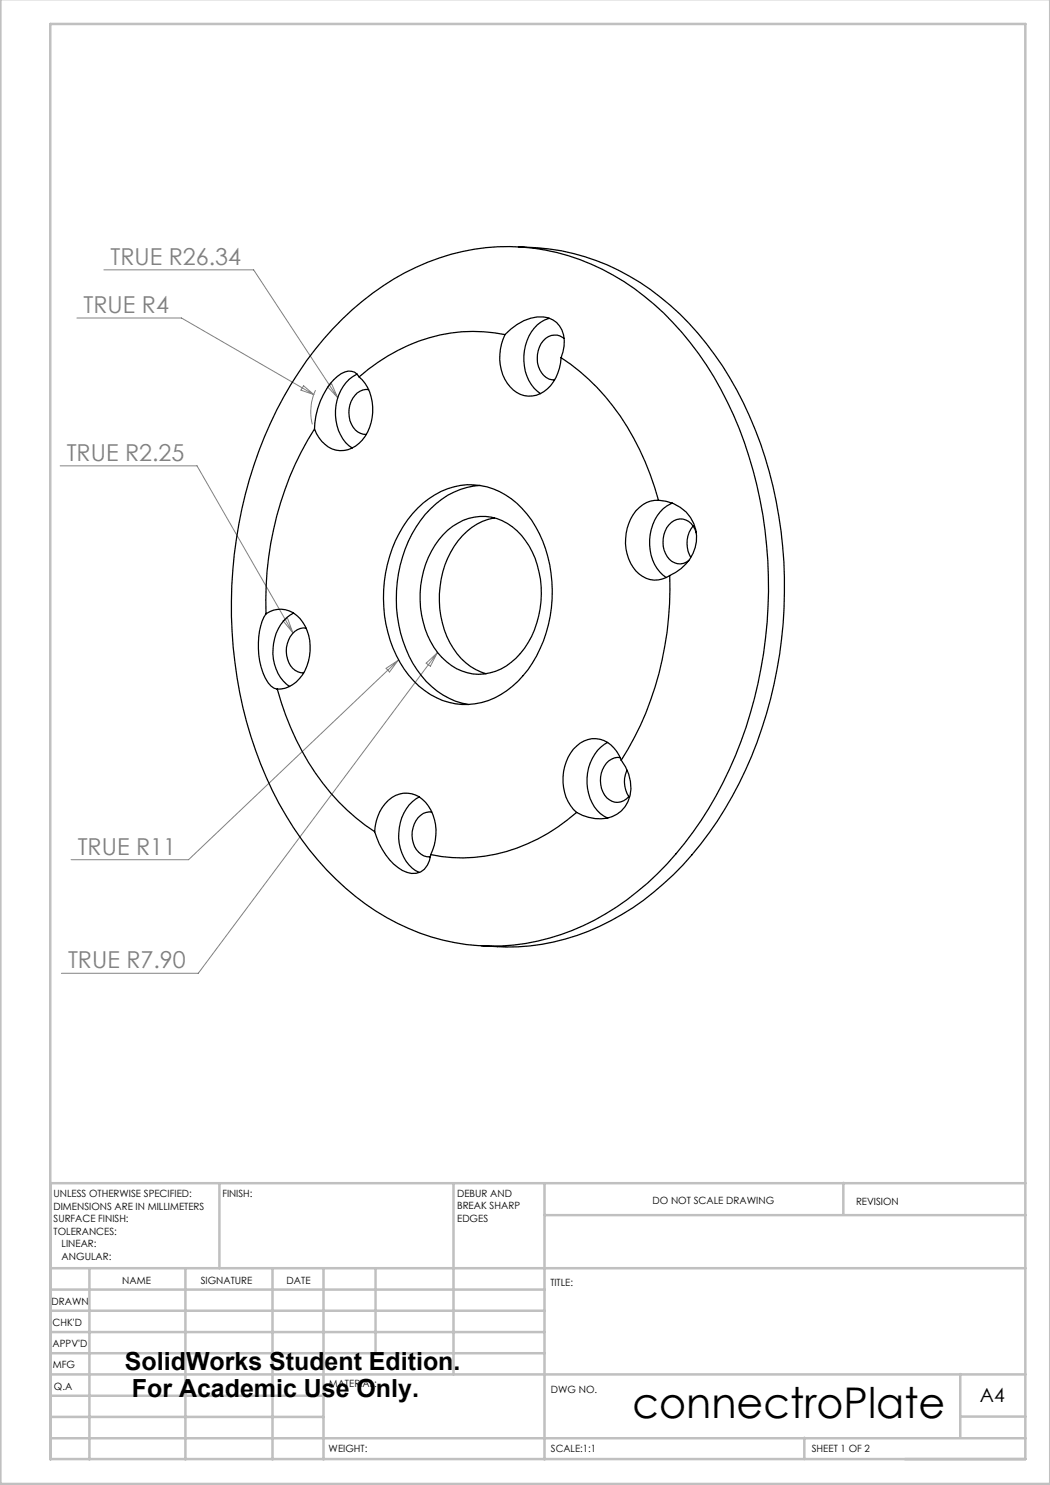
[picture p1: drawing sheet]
<svg xmlns="http://www.w3.org/2000/svg" width="210mm" height="297mm" viewBox="0 0 210 297" stroke-linecap="round" stroke-linejoin="round" font-family="sans-serif">
<path d="M20.8 54h29.9l16.8 25.5M15.4 63.6h20.9l26.5 15.3M60.7 77.1l2.1 1.8-2.6-.9zM63.1 78a10.3 10.3 0 0 0-.6 6.9M65.5 77.3l.8-.5 1.2 2.7zM12 93.2h27.4l19.2 33.3M56.6 124.2l.9-.6 1.1 2.9zM77.2 133.7l2.4-1.6-1.7 2.3zM79.6 132.1l-41.9 39.8h-23.5M85.2 132.6l2.3-2-1.4 2.6zM87.5 130.6l-47.8 64.1h-27.4" fill="none" stroke="#808080" stroke-width=".2"/>
<g fill="none" stroke="#c0c0c0" stroke-width=".5">
<path d="M.1 -.1v296.9h209.9v-296.9M10.1 4.8h195v287h-195zM43.9 236.6v17M90.7 236.6v38.3M108.9 236.6v55.3M168.7 236.6v6.3M205.1 236.6h-195v55.3M10.1 253.6h195M10.1 257.9h98.8M17.9 253.6v38.3M37.1 253.6v38.3M54.5 253.6v38.3"/>
<path d="M64.7 253.6v38.3M75.1 253.6v17M108.9 243h96.2M10.1 270.6h98.8M10.1 266.4h98.8M10.1 262.1h98.8M10.1 279.1h54.6M10.1 274.9h195M192.1 274.8v12.7M10.1 287.7h195M10.1 283.4h54.6M160.9 287.5v4.3"/>
<path d="M192.1 283.3h13"/>
</g>
<g fill="none" stroke="#000" stroke-width=".25">
<path d="M103.7 49.4a45.7 45.7 0 0 1 32.3 13.4 70.1 70.1 0 0 1 18.6 34.4 88.1 88.1 0 0 1-9.6 64.6 58.8 58.8 0 0 1-25.1 23.5 43.8 43.8 0 0 1-23.6 3.9M68.5 63.8a47.9 47.9 0 0 1 31.1-14.4 44.1 44.1 0 0 1 31.2 11.5 67.1 67.1 0 0 1 19.8 33.3 88.8 88.8 0 0 1-7.4 64.9 61.2 61.2 0 0 1-24.2 24.9 42.8 42.8 0 0 1-47.9-4.7 65.4 65.4 0 0 1-20.9-32.1 88.9 88.9 0 0 1 6.5-67.8 66.5 66.5 0 0 1 11.8-15.6zM71.4 74.8a8.7 8.7 0 0 0-4.2 9.3 7.8 7.8 0 0 0 3.2 5.5M71.8 75.4a2.39 2.39 0 0 0-3.5-.7 13.4 13.4 0 0 0-5.3 9.9l-.1 1.2M71.8 75.4a9.3 9.3 0 0 1-.7 13.8 5.1 5.1 0 0 1-7.3-1.7l-.9-1.7M73.7 77.9a3.6 3.6 0 0 0-3.7 3.2 4.8 4.8 0 0 0 2.1 5.6l1.1 .2M101 66.9a9.7 9.7 0 0 1 7.7-3.5 4.8 4.8 0 0 1 4.1 5.8l-.6 2.3M101 66.9a32.7 32.7 0 0 0-25.4 5.6l-3.8 2.9M101 66.9a9.5 9.5 0 0 0 1.7 11.1 5.1 5.1 0 0 0 7.4-.9 9.7 9.7 0 0 0 2.1-5.6M109.9 63.7a7.4 7.4 0 0 0-5 6.4 8.7 8.7 0 0 0 3.2 8.6M112.2 71.5a46.6 46.6 0 0 1 17.8 23.4l1.7 5.1M112.8 67.7a3 3 0 0 0-4.6 1.1 5.1 5.1 0 0 0 1.6 7l1.1 .2"/>
<path d="M62.9 85.8a64.7 64.7 0 0 0-9.7 37M96 97.1a15.9 15.9 0 0 0-11.9 7 27.1 27.1 0 0 0-.7 29.8 15.4 15.4 0 0 0 10.3 7M83.5 101.6a14.1 14.1 0 0 1 16.4-3.3 19.5 19.5 0 0 1 9.7 13.1 26.9 26.9 0 0 1-5 23.7 14.9 14.9 0 0 1-13.5 5.7 16.4 16.4 0 0 1-11.8-9.7 27.1 27.1 0 0 1 3.2-28.4zM89.5 106a10.1 10.1 0 0 1 15.6 2.1 19.1 19.1 0 0 1-1.9 23.6 10 10 0 0 1-14.8-.2 18.6 18.6 0 0 1-3.7-17.3 17.2 17.2 0 0 1 4.8-8.2zM98.9 103.6a12.4 12.4 0 0 0-8.8 6.9 19.4 19.4 0 0 0 1.3 20.2 11.2 11.2 0 0 0 5.8 4.1M131.7 100a7.6 7.6 0 0 1 7.2 5.2 7.6 7.6 0 0 1-2.7 8.5l-2.3 1.4M131.7 100a6.2 6.2 0 0 0-5.9 4.7 9.3 9.3 0 0 0 2 10.1 4.9 4.9 0 0 0 6.1 .3M133.9 115.1a64.4 64.4 0 0 1-9.7 36.9M134.5 100.6a8 8 0 0 0-4.6 7.3 8.4 8.4 0 0 0 3.3 7.6M138.6 105.2a5.5 5.5 0 0 0-.5 6.2M139.3 106.6a3.1 3.1 0 0 0-5-2.1 5.3 5.3 0 0 0 .1 7.8 2.81 2.81 0 0 0 3.4-.2M53.2 122.8a13.4 13.4 0 0 0-1.3 9.4 8.1 8.1 0 0 0 2.9 5.5l.7 .1"/>
<path d="M53.2 122.8a5.1 5.1 0 0 1 7.3 1.6 9.7 9.7 0 0 1-1.2 12 5.5 5.5 0 0 1-3.8 1.4M55.5 137.8a50.2 50.2 0 0 0 15.7 25.8l3.7 2.7M58.7 122.6a8.7 8.7 0 0 0-4 9.2 7.8 7.8 0 0 0 3.2 5.5M61.2 125.6a3.6 3.6 0 0 0-3.7 3.1 5.1 5.1 0 0 0 1.6 5.4l1.1 .4 .5 .1M83.9 159.4a9 9 0 0 0-3.9 10.2 7.1 7.1 0 0 0 3.9 4.9M121.5 148.5a9 9 0 0 0-3.8 10.2 6.8 6.8 0 0 0 3.9 4.9M124 151.5a3.6 3.6 0 0 0-3.7 3.1 4.8 4.8 0 0 0 2.1 5.7 2.9 2.9 0 0 0 3.4-1M124.2 152a8.1 8.1 0 0 1 .8 9.3 6.5 6.5 0 0 1-7.2 2.2l-1.3-.4-1.2-.6M124.2 152a5.9 5.9 0 0 0-5.8-4.3 7 7 0 0 0-5.5 5.6 9.2 9.2 0 0 0 2.4 9.2M125.4 154a5.5 5.5 0 0 0 .4 5.3M74.9 166.3a13.2 13.2 0 0 0 5.6 7.8 3.5 3.5 0 0 0 5.4-2l.2-1.2M74.9 166.3a7.9 7.9 0 0 1 5-7.5 5.4 5.4 0 0 1 6.3 3.2 9.9 9.9 0 0 1-.1 8.9"/>
<path d="M86.4 162.4a3.6 3.6 0 0 0-3.8 3.1 4.5 4.5 0 0 0 2.7 5.8h.7M115.3 162.5a33.7 33.7 0 0 1-29.2 8.4"/>
</g>
<text font-size="8.5" x="126.5" y="283.5">connectroPlate</text>
<g font-size="5">
<text x="25" y="274">SolidWorks Student Edition.</text>
<text x="26.4" y="279.5">For Academic Use Only.</text>
</g>
<g font-size="4.7" fill="#808080">
<text x="22.1" y="52.9">TRUE R26.34</text>
<text x="16.7" y="62.6">TRUE R4</text>
<text x="13.3" y="92.1">TRUE R2.25</text>
<text x="15.5" y="170.9">TRUE R11</text>
<text x="13.6" y="193.6">TRUE R7.90</text>
</g>
<text font-size="3.9" x="196" y="280.4">A4</text>
<g font-size="2">
<text x="10.7" y="239.5">UNLESS OTHERWISE SPECIFIED:</text>
<text x="44.5" y="239.5">FINISH:</text>
<text x="91.4" y="239.4">DEBUR AND</text>
<text x="10.7" y="242">DIMENSIONS ARE IN MILLIMETERS</text>
<text x="10.7" y="244.5">SURFACE FINISH:</text>
<text x="91.4" y="241.9">BREAK SHARP</text>
<text x="91.4" y="244.4">EDGES</text>
<text x="130.5" y="240.8">DO NOT SCALE DRAWING</text>
<text x="171.2" y="241">REVISION</text>
<text x="10.7" y="247">TOLERANCES:</text>
<text x="12.3" y="249.5">LINEAR:</text>
<text x="12.3" y="252">ANGULAR:</text>
<text x="24.4" y="256.9">NAME</text>
<text x="40.1" y="256.8">SIGNATURE</text>
<text x="57.3" y="256.8">DATE</text>
<text x="110.1" y="257.1">TITLE:</text>
<text x="10.3" y="260.9">DRAWN</text>
<text x="10.5" y="269.3">APPV'D</text>
<text x="10.5" y="265.2">CHK'D</text>
<text x="10.6" y="273.6">MFG</text>
<text x="10.8" y="278">Q.A</text>
<text x="65.8" y="277.4">MATERIAL:</text>
<text x="110.2" y="278.5">DWG NO.</text>
<text x="65.7" y="290.4">WEIGHT:</text>
<text x="110.2" y="290.5">SCALE:1:1</text>
<text x="162.4" y="290.4">SHEET 1 OF 2</text>
</g>
</svg>
